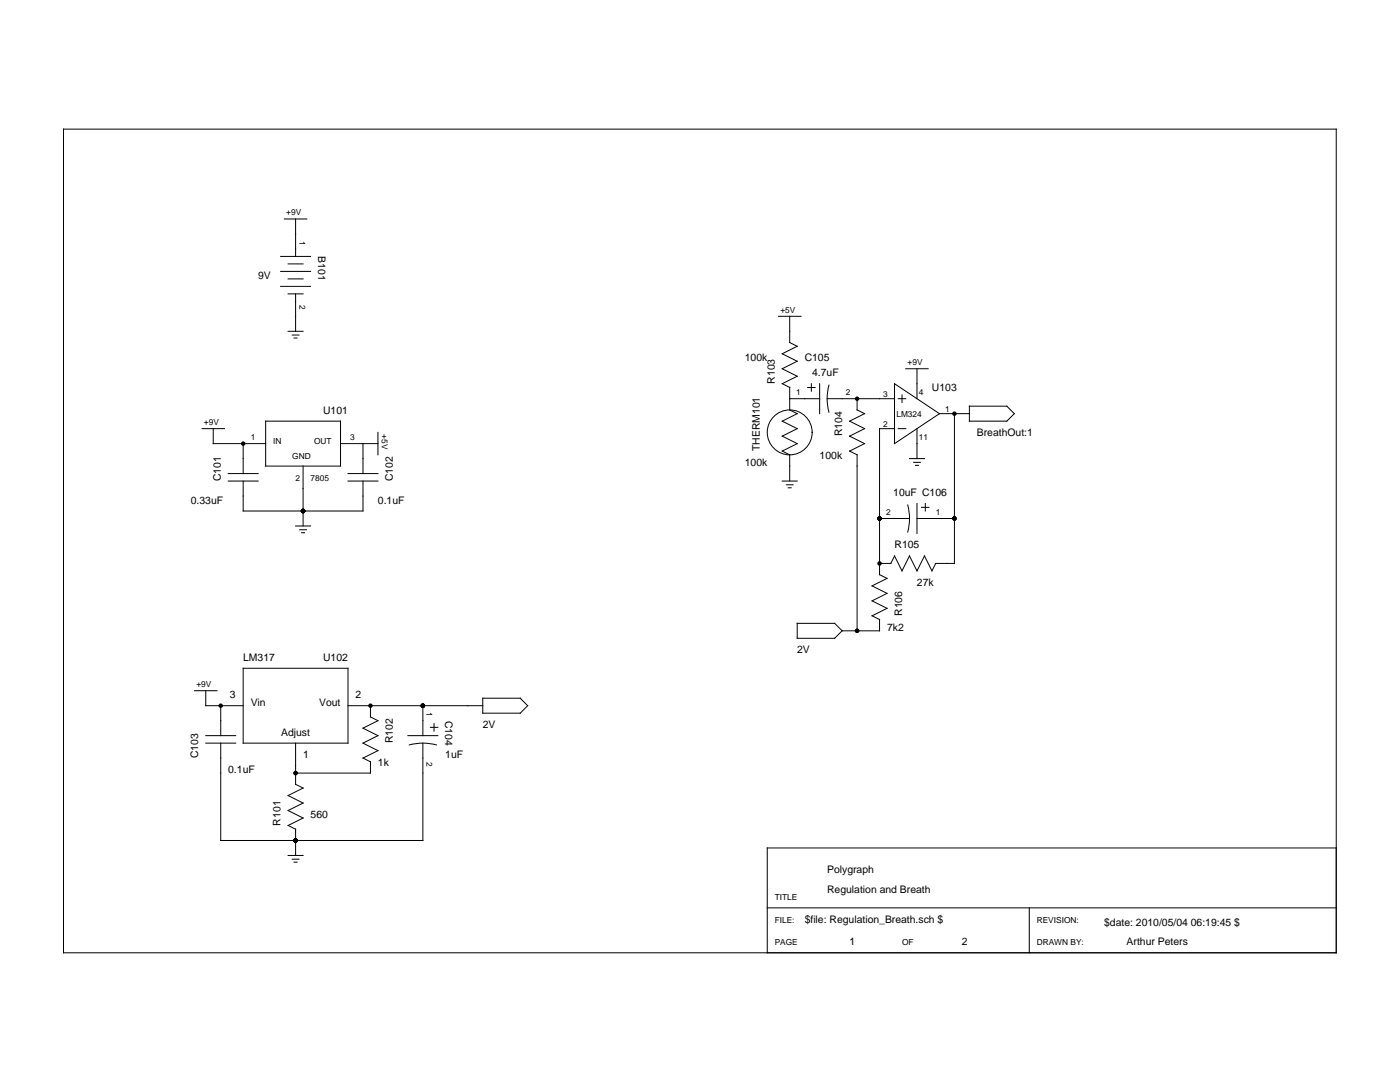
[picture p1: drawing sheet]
<svg xmlns="http://www.w3.org/2000/svg" width="279mm" height="216mm" viewBox="0 0 279 216" stroke-linecap="round" stroke-linejoin="round" font-family="sans-serif">
<g fill="none" stroke="#000" stroke-width=".2">
<path d="M12.7 25.8h254v164.3h-254zM56 51.2h6M56 54.2h6M56 57.1h6M56.8 43.7h4.4M57.5 52.7h3M57.5 55.6h3M57.5 58.6h3M59 43.7v7.5M59 58.6v7.5M57.5 66.1h3M58.3 66.9h1.4"/>
<path d="M58.7 67.5h.6M155.4 63.1h4.4M156.1 76.6l1.5 .7M157.6 79.6h6M157.6 63.1v5.2l1.5 .8-3 1.5 3 1.5-3 1.5 3 1.5-3 1.5M157.6 77.3v4.5l1.5 .7-3 1.5 3 1.5-3 1.5 3 1.5-3 1.5 1.5 .8v5.2M161.2 77.3h1.5M161.9 76.6v1.5M163.6 76.6v5.9M165.1 79.6h13.4M165.4 76.8a10.5 10.5 0 0 0 0 5.5M171.1 79.6v2.2l1.4 .7-2.9 1.5 2.9 1.5-2.9 1.5 2.9 1.5-2.9 1.5 1.5 .8v35.1"/>
<path d="M178.5 76.6l9 5.9-9 6zM179.3 79.6h1.5M180 78.8v1.5M180.8 73.6h4.4M183 73.6v6M40.3 85.5h4.5M42.6 85.5v3h10.4M45.5 96h6M45.5 94.5h6M48.5 88.5v6M48.5 96v6h23.9v-6M53 84h15v9h-15z"/>
<path d="M60.5 93v12M68 88.5h7.4M69.5 96h5.9M69.5 94.5h5.9M72.4 88.5v6M75.4 86.3v4.5M156.1 96h3M156.9 96.7h1.4M157.3 97.3h.6M178.5 85.5h-3v29.2l1.5 .7-3 1.5 3 1.5-3 1.5 3 1.5-3 1.5 1.5 .7M179.3 85.5h1.5M181.5 91.5h3"/>
<path d="M182.3 92.3h1.4M182.7 92.9h.6M183 85.5v6M187.5 82.5h6M190.5 82.5v29.9h-3.8l-.7 1.5-1.5-3-1.5 3-1.5-3-1.5 3-1.5-3-.7 1.5M193.5 81h7.4l1.5 1.5-1.5 1.5h-7.4zM59 105h3M59.8 105.7h1.4M60.2 106.3h.6M175.5 103.5h6M175.5 112.4h2.3M181.2 100.8a10.5 10.5 0 0 1 0 5.4"/>
<path d="M183 100.5v5.9M183 103.5h7.5M183.9 101.2h1.5M184.7 100.5v1.5M38.8 137.8h4.5M41.1 137.8v3h7.4M48.5 133.3h21v15h-21zM96.3 139.3h7.5l1.5 1.5-1.5 1.5h-7.5zM159.1 124.4h7.5l1.5 1.5-1.5 1.5h-7.5zM175.5 123.6v2.3h-7.4M41.1 148.3h5.9M41.1 146.8h5.9"/>
<path d="M44.1 140.8v6M44.1 148.3v19.4h40.3v-19.4M59 148.3v8.2l1.5 .7-3 1.5 3 1.5-3 1.5 3 1.5-3 1.5 1.5 .8v5.2M69.5 140.8h26.8M73.9 140.8v2.3l1.5 .7-3 1.5 3 1.5-3 1.5 3 1.5-3 1.5 1.5 .7M73.9 152v2.3h-14.9M81.4 146.8h6M81.7 148.6a10.5 10.5 0 0 1 5.4 0M84.4 140.8v6M85.9 145.1h1.5M86.6 144.4v1.5M57.5 170.7h3"/>
<path d="M58.3 171.4h1.4M58.7 172h.6M266.7 169.2h-113.6v20.9M153.1 181.2h113.6M205.4 181.2v8.9"/>
<circle cx="157.6" cy="86.3" r="4.5"/>
</g>
<g fill="#000">
<circle cx="171.1" cy="79.6" r=".45"/>
<circle cx="48.5" cy="88.5" r=".45"/>
<circle cx="190.5" cy="82.5" r=".45"/>
<circle cx="60.5" cy="102" r=".45"/>
<circle cx="175.5" cy="103.5" r=".45"/>
<circle cx="175.5" cy="112.4" r=".45"/>
<circle cx="190.5" cy="103.5" r=".45"/>
<circle cx="171.1" cy="125.9" r=".45"/>
<circle cx="44.1" cy="140.8" r=".45"/>
<circle cx="59" cy="154.3" r=".45"/>
<circle cx="73.9" cy="140.8" r=".45"/>
<circle cx="84.4" cy="140.8" r=".45"/>
<circle cx="59" cy="167.7" r=".45"/>
</g>
<g font-size="2.1">
<text x="63.5" y="51.2" transform="rotate(90 63.5 51.2)">B101</text>
<text x="51.5" y="55.6">9V</text>
<text x="148.6" y="72.1">100k</text>
<text x="154.6" y="76.6" transform="rotate(-90 154.6 76.6)">R103</text>
<text x="160.6" y="72.1">C105</text>
<text x="162.1" y="75.1">4.7uF</text>
<text x="64.5" y="82.5">U101</text>
<text x="186" y="78.1">U103</text>
<text x="168.1" y="87" transform="rotate(-90 168.1 87)">R104</text>
<text x="195" y="87">BreathOut:1</text>
<text x="44.1" y="96" transform="rotate(-90 44.1 96)">C101</text>
<text x="78.4" y="96" transform="rotate(-90 78.4 96)">C102</text>
<text x="148.6" y="93">100k</text>
<text x="151.6" y="90" transform="rotate(-90 151.6 90)">THERM101</text>
<text x="163.6" y="91.5">100k</text>
<text x="38.1" y="100.5">0.33uF</text>
<text x="75.4" y="100.5">0.1uF</text>
<text x="178.3" y="99">10uF C106</text>
<text x="178.5" y="109.4">R105</text>
<text x="183" y="116.9">27k</text>
<text x="177" y="125.9">7k2</text>
<text x="180" y="122.9" transform="rotate(-90 180 122.9)">R106</text>
<text x="48.5" y="131.8">LM317</text>
<text x="64.5" y="131.8">U102</text>
<text x="159.1" y="130.4">2V</text>
<text x="45.9" y="139.3">3</text>
<text x="50" y="140.8">Vin</text>
<text x="63.7" y="140.8">Vout</text>
<text x="70.9" y="139.3">2</text>
<text x="88.9" y="143.8" transform="rotate(90 88.9 143.8)">C104</text>
<text x="56.1" y="146.8">Adjust</text>
<text x="78.4" y="148.3" transform="rotate(-90 78.4 148.3)">R102</text>
<text x="96.3" y="145.3">2V</text>
<text x="39.6" y="151.3" transform="rotate(-90 39.6 151.3)">C103</text>
<text x="45.5" y="154.3">0.1uF</text>
<text x="60.5" y="151.3">1</text>
<text x="75.4" y="152.8">1k</text>
<text x="88.9" y="151.3">1uF</text>
<text x="56" y="164.7" transform="rotate(-90 56 164.7)">R101</text>
<text x="62" y="163.2">560</text>
<text x="165.1" y="174.3">Polygraph</text>
<text x="165.1" y="178.2">Regulation and Breath</text>
<text x="160.6" y="184.1">$file: Regulation_Breath.sch $</text>
<text x="220.4" y="184.7">$date: 2010/05/04 06:19:45 $</text>
<text x="169.6" y="188.6">1</text>
<text x="192" y="188.6">2</text>
<text x="224.8" y="188.6">Arthur Peters</text>
</g>
<g font-size="1.7">
<text x="57.1" y="42.9">+9V</text>
<text x="59.7" y="48" transform="rotate(90 59.7 48)">1</text>
<text x="59.7" y="60.9" transform="rotate(90 59.7 60.9)">2</text>
<text x="155.7" y="62.4">+5V</text>
<text x="181.1" y="72.8">+9V</text>
<text x="158.9" y="78.8">1</text>
<text x="168.8" y="78.8">2</text>
<text x="176.3" y="79.2">3</text>
<text x="178.9" y="83.3">LM324</text>
<text x="183.4" y="78.8">4</text>
<text x="188.6" y="82.2">1</text>
<text x="40.7" y="84.8">+9V</text>
<text x="50" y="87.8">1</text>
<text x="54.5" y="88.5">IN</text>
<text x="62.7" y="88.5">OUT</text>
<text x="69.9" y="87.8">3</text>
<text x="76.2" y="86.7" transform="rotate(90 76.2 86.7)">+5V</text>
<text x="176.3" y="85.2">2</text>
<text x="183.4" y="87.8">11</text>
<text x="58.3" y="91.5">GND</text>
<text x="59" y="96">2</text>
<text x="62" y="96">7805</text>
<text x="176.9" y="102.7">2</text>
<text x="186.7" y="102.7">1</text>
<text x="39.2" y="137.1">+9V</text>
<text x="85.1" y="142.1" transform="rotate(90 85.1 142.1)">1</text>
<text x="85.1" y="152" transform="rotate(90 85.1 152)">2</text>
<text x="154.6" y="179.7">TITLE</text>
<text x="154.6" y="184.1">FILE:</text>
<text x="206.9" y="184.1">REVISION:</text>
<text x="154.6" y="188.6">PAGE</text>
<text x="180" y="188.6">OF</text>
<text x="206.9" y="188.6">DRAWN BY:</text>
</g>
</svg>
